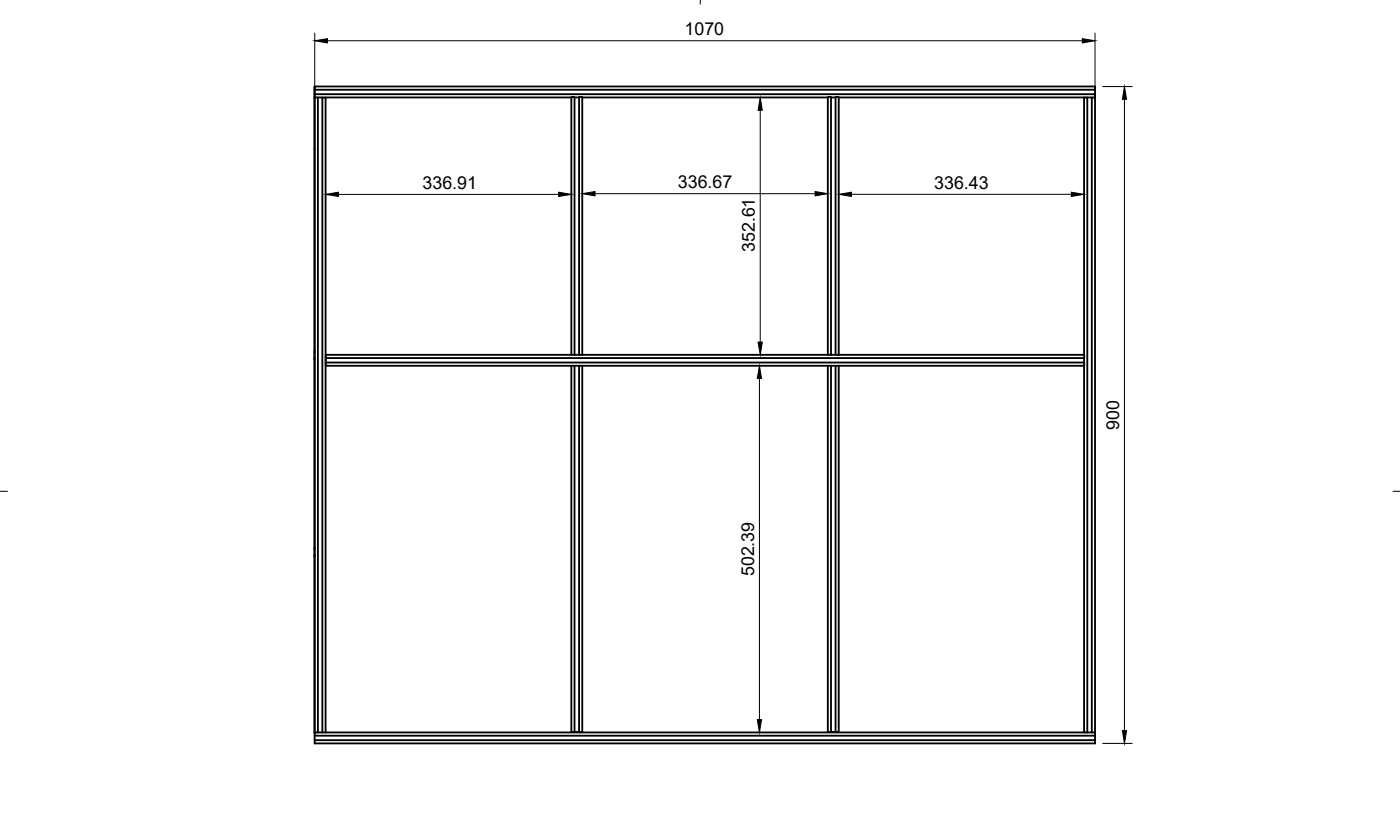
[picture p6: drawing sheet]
<svg xmlns="http://www.w3.org/2000/svg" width="384mm" height="225mm" viewBox="0 0 384 225" stroke-linecap="round" stroke-linejoin="round" font-family="sans-serif">
<!-- layer: Visible -->
<g fill="none" stroke="#000" stroke-width=".51">
<path d="M86.2 26.8l.1 174M86.2 26.8h.1M86.3 25.8h214v.9M86.3 24.6h214v1.2M86.3 23.8l-.1 3M87.2 26.7h1.2M89.3 26.7h67.4v70.5M156.7 26.6h.9v70.6M157.6 26.7h1.2M159.6 26.6h-.8v70.6M227.1 26.6h.8v70.6M227.9 26.7h1.2"/>
<path d="M229.9 26.6h-.8v70.6M297.3 26.7h-67.3v70.5M298.2 26.7h1.2M300.3 24.6v-.9h-214v3M86.2 96.1v.6M86.2 97.9v.6M86.2 98.5h.1M86.2 96.1h.1M89.3 97.8h.1M89.3 99.6h.1M89.3 99.3h208v.9M156.7 97.2h-67.4v3h67.4"/>
<path d="M156.7 97.2h.9M157.6 97.2h2.1M159.7 97.2v-70.5h67.3v70.5M159.7 97.2h67.3M227 97.2h.9M227.9 97.2h2.1M230 97.2h67.3v-70.5h.9v174M297.3 98.1v1.2M297.3 97.3v.8h-208M156.7 100.2h.9M156.7 100.2v100.4h.9M157.6 100.2v100.4h1.2"/>
<path d="M157.6 100.2h1.2M158.8 100.2h.9v100.4h-.9zM159.7 100.2h67.3M227 100.2h.9M227 100.2v100.4h.9M227.9 100.2v100.4h1.2M227.9 100.2h1.2M229.1 100.2h.9v100.4h-.9zM230 100.2h67.3v100.5M86.2 150.1v.6M86.2 151.9v.6M86.2 152.5h.1"/>
<path d="M86.2 150.1h.1M86.3 200.7v3h214v-3M86.3 200.7h2.1M86.3 200.7v-174h.9v174M86.3 201.6h214M86.3 202.8h214M88.4 200.7h.9M88.4 200.7v-174h.9v174M89.3 200.7h208M157.3 200.6v.1M159.1 200.6v.1M227.6 200.6v.1"/>
<path d="M229.4 200.6v.1M297.3 200.7h2.1M299.4 200.7h.9M299.4 200.7v-174h.9v174"/>
</g>
<!-- layer: BORDER -->
<path d="M192 -.1v1.2M0 134.6h2M382 134.6h2" fill="none" stroke="#000" stroke-width=".27"/>
<!-- layer: FD_Dimensions -->
<g fill="none" stroke="#000" stroke-width=".27">
<path d="M86.3 9.1v15.5M89.8 11.2h207M300.3 9.1v15.5M206.4 26.7h.2M208.5 30.2v63.5M302.4 23.7h8.1M308.4 27.2v173M92.8 53.3h60.4M163.2 53.1h60.3M233.5 53.2h60.3M206.4 97.2h.2M208.3 103.7v93.5"/>
<path d="M302.4 203.7h8.1"/>
</g>
<g fill="#000" stroke="#000" stroke-width=".27">
<path d="M86.3 11.2l3.5-.6v1.2zM296.8 10.6l3.5 .6-3.5 .6zM208.5 26.7l.6 3.5h-1.2zM308.4 23.7l.6 3.5h-1.2zM89.3 53.3l3.5-.6v1.1zM153.2 52.7l3.5 .6-3.5 .5zM159.7 53.1l3.5-.6v1.2zM223.5 52.5l3.5 .6-3.5 .6zM230 53.2l3.5-.5v1.1zM293.8 52.7l3.5 .5-3.5 .6zM207.9 93.7h1.2l-.6 3.5zM208.3 100.2l.5 3.5h-1.1z"/>
<path d="M207.7 197.2h1.1l-.5 3.5zM307.8 200.2h1.2l-.6 3.5z"/>
</g>
<g font-size="4.9">
<text x="187.7" y="9.7">1070</text>
<text x="115.9" y="51.8">336.91</text>
<text x="185.9" y="51.6">336.67</text>
<text x="256.2" y="51.8">336.43</text>
<text x="207" y="69.1" transform="rotate(-90 207 69.1)">352.61</text>
<text x="306.9" y="117.8" transform="rotate(-90 306.9 117.8)">900</text>
<text x="206.8" y="157.9" transform="rotate(-90 206.8 157.9)">502.39</text>
</g>
</svg>
